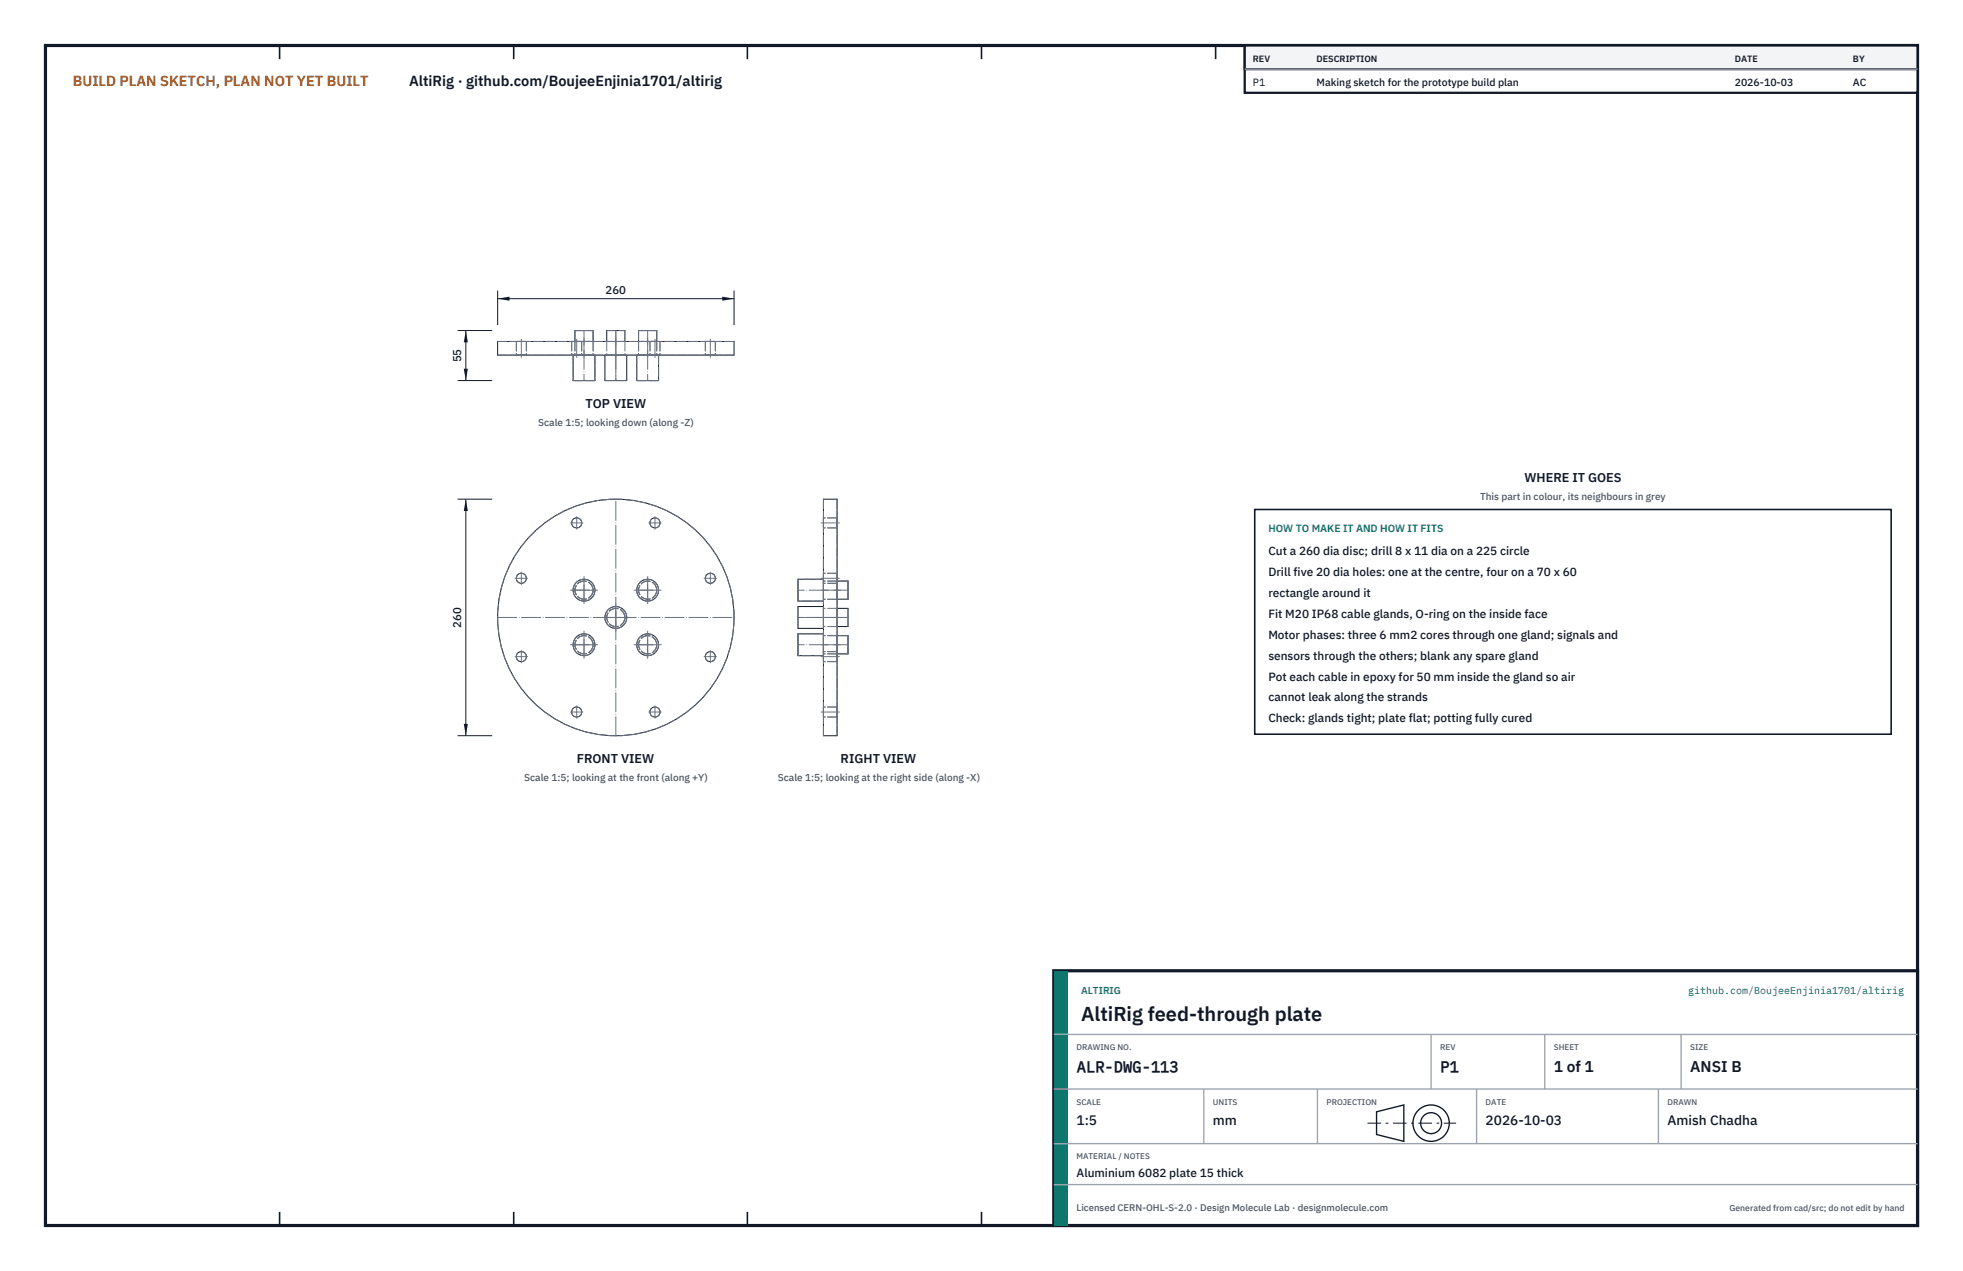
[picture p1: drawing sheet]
<svg xmlns="http://www.w3.org/2000/svg" width="432mm" height="279mm" viewBox="0 0 432 279" stroke-linecap="round" stroke-linejoin="round" font-family="sans-serif">
<path d="M10 10h411.8v259.4h-411.8z" fill="none" stroke="#111827" stroke-width=".7" stroke-linecap="butt"/>
<g fill="none" stroke="#111827" stroke-width=".35">
<path d="M61.5 10v3M113 10v3M164.4 10v3M215.9 10v3M267.4 10v3M318.9 10v3M370.3 10v3M61.5 266.4v3M113 266.4v3M164.4 266.4v3M215.9 266.4v3M267.4 266.4v3"/>
<path d="M318.9 266.4v3M370.3 266.4v3"/>
</g>
<g fill="none" stroke="#111727" stroke-width=".22">
<path d="M109.5 75.1h52v3h-52zM126.1 78.1v5.6h4.8v-5.6M126.5 75.1v-2.4h4v2.4M133.1 78.1v5.6h4.8v-5.6M133.5 75.1v-2.4h4v2.4M140.1 78.1v5.6h4.8v-5.6M140.5 75.1v-2.4h4v2.4M181.1 109.7h3v52h-3zM181.1 127.3h-5.6v4.8h5.6M181.1 133.3h-5.6v4.8h5.6M181.1 139.3h-5.6v4.8h5.6M184.1 127.7h2.4v4h-2.4"/>
<path d="M184.1 133.7h2.4v4h-2.4M184.1 139.7h2.4v4h-2.4"/>
<circle cx="126.8" cy="115" r="1.11"/>
<circle cx="144.1" cy="115" r="1.11"/>
<circle cx="114.7" cy="127.1" r="1.11"/>
<circle cx="128.5" cy="129.7" r="2.4"/>
<circle cx="135.5" cy="135.7" r="26"/>
<circle cx="135.5" cy="135.7" r="2.4"/>
<circle cx="142.5" cy="129.7" r="2.4"/>
<circle cx="156.2" cy="127.1" r="1.11"/>
<circle cx="114.7" cy="144.4" r="1.11"/>
<circle cx="126.8" cy="156.5" r="1.11"/>
<circle cx="128.5" cy="141.7" r="2.4"/>
<circle cx="142.5" cy="141.7" r="2.4"/>
<circle cx="144.1" cy="156.5" r="1.11"/>
<circle cx="156.2" cy="144.4" r="1.11"/>
</g>
<g fill="none" stroke="#6a7180" stroke-width=".22" stroke-dasharray="2.1 .5">
<path d="M109.5 78.1h52M109.5 75.1h52M113.6 78.1h2.2M113.6 75.1h2.2M113.6 75.1v3M115.8 78.1h-2.2M115.8 75.1h-2.2M115.8 75.1v3M125.8 78.1h2.2M125.8 75.1h2.2M125.8 75.1v3M126.1 78.1h4.8"/>
<path d="M126.1 78.1v5.6M126.5 75.1h4M126.5 78.1h4M126.5 72.7h4M126.5 75.1v3M126.5 72.7v2.4M128 78.1h-2.2M128 75.1h-2.2M128 75.1v3M130.5 75.1h-4M130.5 78.1h-4M130.5 75.1v3"/>
<path d="M130.5 72.7v2.4M130.5 72.7h-4M130.9 78.1h-4.8M130.9 78.1v5.6M133.1 78.1h4.8M133.5 75.1h4M133.5 78.1h4M133.5 72.7h4M133.5 75.1v3M137.5 75.1h-4M137.5 78.1h-4M137.5 75.1v3"/>
<path d="M137.9 78.1h-4.8M140.1 78.1h4.8M140.1 78.1v5.6M140.5 75.1h4M140.5 78.1h4M140.5 72.7h4M140.5 75.1v3M140.5 72.7v2.4M143 78.1h2.2M143 75.1h2.2M143 75.1v3M144.5 75.1h-4"/>
<path d="M144.5 78.1h-4M144.5 75.1v3M144.5 72.7v2.4M144.5 72.7h-4M144.9 78.1h-4.8M144.9 78.1v5.6M145.2 78.1h-2.2M145.2 75.1h-2.2M145.2 75.1v3M155.2 78.1h2.2M155.2 75.1h2.2M155.2 75.1v3"/>
<path d="M157.4 78.1h-2.2M157.4 75.1h-2.2M157.4 75.1v3M126.1 83.7h4.8M130.9 83.7h-4.8M133.1 83.7h4.8M140.1 83.7h4.8M144.9 83.7h-4.8M181.1 109.7v52M181.1 114.9v-1.1M181.1 113.8v2.2M181.1 116v-1.1"/>
<path d="M184.1 109.7v52M184.1 114.9v-1.1M184.1 113.8v2.2M184.1 116v-1.1M184.1 113.8h-3M184.1 116h-3M175.5 139.3v4.8M175.5 129.7v-2.4M175.5 127.3v4.8M175.5 132.1v-2.4M175.5 133.3v4.8M181.1 139.3v4.8"/>
<path d="M181.1 127.1v-1.1M181.1 126v2.2M181.1 128.2v-1.1M181.1 129.7v-2.4M181.1 127.3v4.8M181.1 132.1v-2.4M181.1 135.7v-2.4M181.1 133.3v4.8M181.1 138.1v-2.4M181.1 139.7v4M181.1 129.7v-2M181.1 127.7v4"/>
<path d="M181.1 131.7v-2M181.1 135.7v-2M181.1 133.7v4M181.1 137.7v-2M181.1 139.3h-5.6M181.1 127.3h-5.6M181.1 132.1h-5.6M184.1 139.7v4M184.1 127.1v-1.1M184.1 126v2.2M184.1 128.2v-1.1M184.1 129.7v-2"/>
<path d="M184.1 127.7v4M184.1 131.7v-2M184.1 135.7v-2M184.1 133.7v4M184.1 137.7v-2M184.1 126h-3M184.1 128.2h-3M184.1 139.7h-3M184.1 127.7h-3M184.1 131.7h-3M184.1 133.7h-3M184.1 137.7h-3"/>
<path d="M186.5 139.7v4M186.5 129.7v-2M186.5 127.7v4M186.5 131.7v-2M186.5 133.7v4M186.5 139.7h-2.4M186.5 127.7h-2.4M186.5 131.7h-2.4M175.5 141.7v-2.4M175.5 144.1v-2.4M181.1 156.5v-1.1M181.1 155.4v2.2"/>
<path d="M181.1 157.6v-1.1M181.1 144.3v-1.1M181.1 143.2v2.2M181.1 145.4v-1.1M181.1 141.7v-2.4M181.1 144.1v-2.4M181.1 141.7v-2M181.1 143.7v-2M181.1 144.1h-5.6M184.1 156.5v-1.1M184.1 155.4v2.2M184.1 157.6v-1.1"/>
<path d="M184.1 144.3v-1.1M184.1 143.2v2.2M184.1 145.4v-1.1M184.1 141.7v-2M184.1 143.7v-2M184.1 155.4h-3M184.1 157.6h-3M184.1 143.2h-3M184.1 145.4h-3M184.1 143.7h-3M186.5 141.7v-2M186.5 143.7v-2"/>
<path d="M186.5 143.7h-2.4"/>
<circle cx="126.8" cy="115" r="1.11"/>
<circle cx="144.1" cy="115" r="1.11"/>
<circle cx="114.7" cy="127.1" r="1.11"/>
<circle cx="128.5" cy="129.7" r="2"/>
<circle cx="128.5" cy="129.7" r="2.4"/>
<circle cx="135.5" cy="135.7" r="26"/>
<circle cx="135.5" cy="135.7" r="2"/>
<circle cx="135.5" cy="135.7" r="2.4"/>
<circle cx="142.5" cy="129.7" r="2.4"/>
<circle cx="142.5" cy="129.7" r="2"/>
<circle cx="156.2" cy="127.1" r="1.11"/>
<circle cx="114.7" cy="144.4" r="1.11"/>
<circle cx="126.8" cy="156.5" r="1.11"/>
<circle cx="128.5" cy="141.7" r="2"/>
<circle cx="128.5" cy="141.7" r="2.4"/>
<circle cx="142.5" cy="141.7" r="2"/>
<circle cx="142.5" cy="141.7" r="2.4"/>
<circle cx="144.1" cy="156.5" r="1.11"/>
<circle cx="156.2" cy="144.4" r="1.11"/>
</g>
<g fill="none" stroke="#6a7180" stroke-width=".22" stroke-dasharray="4.2 .5 0 .5">
<path d="M114.7 74.6v4M126.9 74.6v4M128.5 77v6.7M128.5 74.3v4.5M128.5 72.7v3.1M135.5 77v6.7M135.5 74.3v4.5M135.5 72.7v11M135.5 72.7v3.1M142.5 77v6.7M142.5 74.3v4.5M142.5 72.7v3.1"/>
<path d="M144.1 74.6v4M156.3 74.6v4M125.5 114.9h2.7M126.9 116.3v-2.7M142.7 114.9h2.8M144.1 116.3v-2.7M184.6 114.9h-4M109.5 135.7h52M113.3 127.1h2.8M114.7 128.5v-2.8M125.5 129.7h6M126 129.7h5"/>
<path d="M128.5 132.7v-6M128.5 132.2v-5M132.5 135.7h6M133 135.7h5M135.5 138.7v-6M135.5 138.2v-5M139.5 129.7h6M140 129.7h5M142.5 132.7v-6M142.5 132.2v-5M154.9 127.1h2.7M156.3 128.5v-2.8"/>
<path d="M182.2 135.7h-6.7M182.2 129.7h-6.7M184.6 127.1h-4M184.9 135.7h-4.5M184.9 129.7h-4.5M186.5 135.7h-11M186.5 135.7h-3.1M186.5 129.7h-3.1M113.3 144.3h2.8M114.7 145.7v-2.7M125.5 141.7h6M125.5 156.5h2.7"/>
<path d="M126 141.7h5M126.9 157.9v-2.8M128.5 144.7v-6M128.5 144.2v-5M139.5 141.7h6M140 141.7h5M142.5 144.7v-6M142.5 144.2v-5M142.7 156.5h2.8M144.1 157.9v-2.8M154.9 144.3h2.7M156.3 145.7v-2.7"/>
<path d="M182.2 141.7h-6.7M184.6 156.5h-4M184.6 144.3h-4M184.9 141.7h-4.5M186.5 141.7h-3.1M135.5 161.7v-52"/>
</g>
<path d="M109.5 63.9v7.6M109.5 65.7h52M161.5 63.9v7.6" fill="none" stroke="#111827" stroke-width=".22"/>
<path d="M109.5 65.7l2.6-.5v.9zM158.9 65.2v.9l2.6-.4z" fill="#111827"/>
<path d="M100.7 72.7h7.6M102.5 72.7v11M100.7 83.7h7.6" fill="none" stroke="#111827" stroke-width=".22"/>
<path d="M102.5 72.7l-.5 2.6h.9zM102 81.1h.9l-.4 2.6z" fill="#111827"/>
<path d="M100.7 109.7h7.6M102.5 109.7v52M100.7 161.7h7.6" fill="none" stroke="#111827" stroke-width=".22"/>
<path d="M102.5 109.7l-.5 2.6h.9zM102 159.1h.9l-.4 2.6z" fill="#111827"/>
<path d="M276 112h140v49.4h-140z" fill="#fff" stroke="#111827" stroke-width=".35"/>
<path d="M273.8 10h148v10.4h-148z" fill="#fff" stroke="#111827" stroke-width=".5"/>
<path d="M273.8 10h148v5.2h-148z" fill="#f3f4f6" stroke="#111827" stroke-width=".5"/>
<path d="M273.8 15.2h148" fill="none" stroke="#9ca3af" stroke-width=".3"/>
<path d="M231.8 213.4h190v56h-190z" fill="#fff" stroke="#111827" stroke-width=".7" stroke-linecap="butt"/>
<path d="M231.8 213.4h3v56h-3z" fill="#0f766e"/>
<path d="M231.8 227.4h190M231.8 239.4h190M264.8 239.4v12M289.8 239.4v12M314.8 227.4v12M324.8 239.4v12M339.8 227.4v12M364.8 239.4v12M369.8 227.4v12M231.8 251.4h190M231.8 260.4h190" fill="none" stroke="#9ca3af" stroke-width=".3"/>
<g fill="none" stroke="#111827" stroke-width=".3">
<path d="M302.8 244.4l6-1.5v8l-6-1.5z"/>
<circle cx="314.8" cy="246.9" r="4"/>
<circle cx="314.8" cy="246.9" r="2.3"/>
</g>
<path d="M300.8 246.9h19.5" fill="none" stroke="#111827" stroke-width=".22" stroke-dasharray="3 1 .6 1" stroke-linecap="butt"/>
<text font-size="4.4" fill="#111827" x="237.8" y="224.4">AltiRig feed-through plate</text>
<g font-size="3.4" fill="#111827">
<text x="236.8" y="235.6">ALR-DWG-113</text>
<text x="316.8" y="235.6">P1</text>
<text x="341.8" y="235.6">1 of 1</text>
<text x="371.8" y="235.6">ANSI B</text>
</g>
<text font-size="3.2" fill="#b45309" x="16" y="19">BUILD PLAN SKETCH, PLAN NOT YET BUILT</text>
<text font-size="3.2" fill="#111827" x="90" y="19">AltiRig · github.com/BoujeeEnjinia1701/altirig</text>
<g font-size="3" fill="#111827">
<text x="236.8" y="247.2">1:5</text>
<text x="266.8" y="247.2">mm</text>
<text x="326.8" y="247.2">2026-10-03</text>
<text x="366.8" y="247.2">Amish Chadha</text>
</g>
<g font-size="2.8" fill="#111827">
<text x="128.8" y="89.7">TOP VIEW</text>
<text x="335.3" y="106">WHERE IT GOES</text>
<text x="126.9" y="167.8">FRONT VIEW</text>
<text x="184.9" y="167.8">RIGHT VIEW</text>
</g>
<g font-size="2.6" fill="#111827">
<text x="279" y="122">Cut a 260 dia disc; drill 8 x 11 dia on a 225 circle</text>
<text x="279" y="126.6">Drill five 20 dia holes: one at the centre, four on a 70 x 60</text>
<text x="279" y="131.2">rectangle around it</text>
<text x="279" y="135.8">Fit M20 IP68 cable glands, O-ring on the inside face</text>
<text x="279" y="140.4">Motor phases: three 6 mm2 cores through one gland; signals and</text>
<text x="279" y="145">sensors through the others; blank any spare gland</text>
<text x="279" y="149.6">Pot each cable in epoxy for 50 mm inside the gland so air</text>
<text x="279" y="154.2">cannot leak along the strands</text>
<text x="279" y="158.8">Check: glands tight; plate flat; potting fully cured</text>
<text x="236.8" y="258.8">Aluminium 6082 plate 15 thick</text>
</g>
<g font-size="2.5" fill="#111827">
<text x="133.2" y="64.7">260</text>
<text x="101.5" y="79.7" transform="rotate(-90 101.5 79.7)">55</text>
<text x="101.5" y="138" transform="rotate(-90 101.5 138)">260</text>
</g>
<g font-size="2.3" fill="#111827">
<text x="275.6" y="18.8">P1</text>
<text x="289.6" y="18.8">Making sketch for the prototype build plan</text>
<text x="381.6" y="18.8">2026-10-03</text>
<text x="407.6" y="18.8">AC</text>
</g>
<text font-size="2.3" fill="#0f766e" x="279" y="117">HOW TO MAKE IT AND HOW IT FITS</text>
<g font-size="2.2" fill="#4b5563">
<text x="118.4" y="93.7">Scale 1:5; looking down (along -Z)</text>
<text x="325.6" y="110">This part in colour, its neighbours in grey</text>
<text x="115.3" y="171.8">Scale 1:5; looking at the front (along +Y)</text>
<text x="171.1" y="171.8">Scale 1:5; looking at the right side (along -X)</text>
</g>
<g font-size="2.2" fill="#0f766e">
<text x="237.8" y="218.4">ALTIRIG</text>
<text x="371.4" y="218.4">github.com/BoujeeEnjinia1701/altirig</text>
</g>
<text font-size="2.1" fill="#4b5563" x="236.8" y="266.2">Licensed CERN-OHL-S-2.0 · Design Molecule Lab · designmolecule.com</text>
<g font-size="2" fill="#111827">
<text x="275.6" y="13.6">REV</text>
<text x="289.6" y="13.6">DESCRIPTION</text>
<text x="381.6" y="13.6">DATE</text>
<text x="407.6" y="13.6">BY</text>
</g>
<text font-size="1.9" fill="#4b5563" x="380.4" y="266.2">Generated from cad/src; do not edit by hand</text>
<g font-size="1.8" fill="#4b5563">
<text x="236.8" y="230.8">DRAWING NO.</text>
<text x="316.8" y="230.8">REV</text>
<text x="341.8" y="230.8">SHEET</text>
<text x="371.8" y="230.8">SIZE</text>
<text x="236.8" y="242.8">SCALE</text>
<text x="266.8" y="242.8">UNITS</text>
<text x="291.8" y="242.8">PROJECTION</text>
<text x="326.8" y="242.8">DATE</text>
<text x="366.8" y="242.8">DRAWN</text>
<text x="236.8" y="254.8">MATERIAL / NOTES</text>
</g>
</svg>
